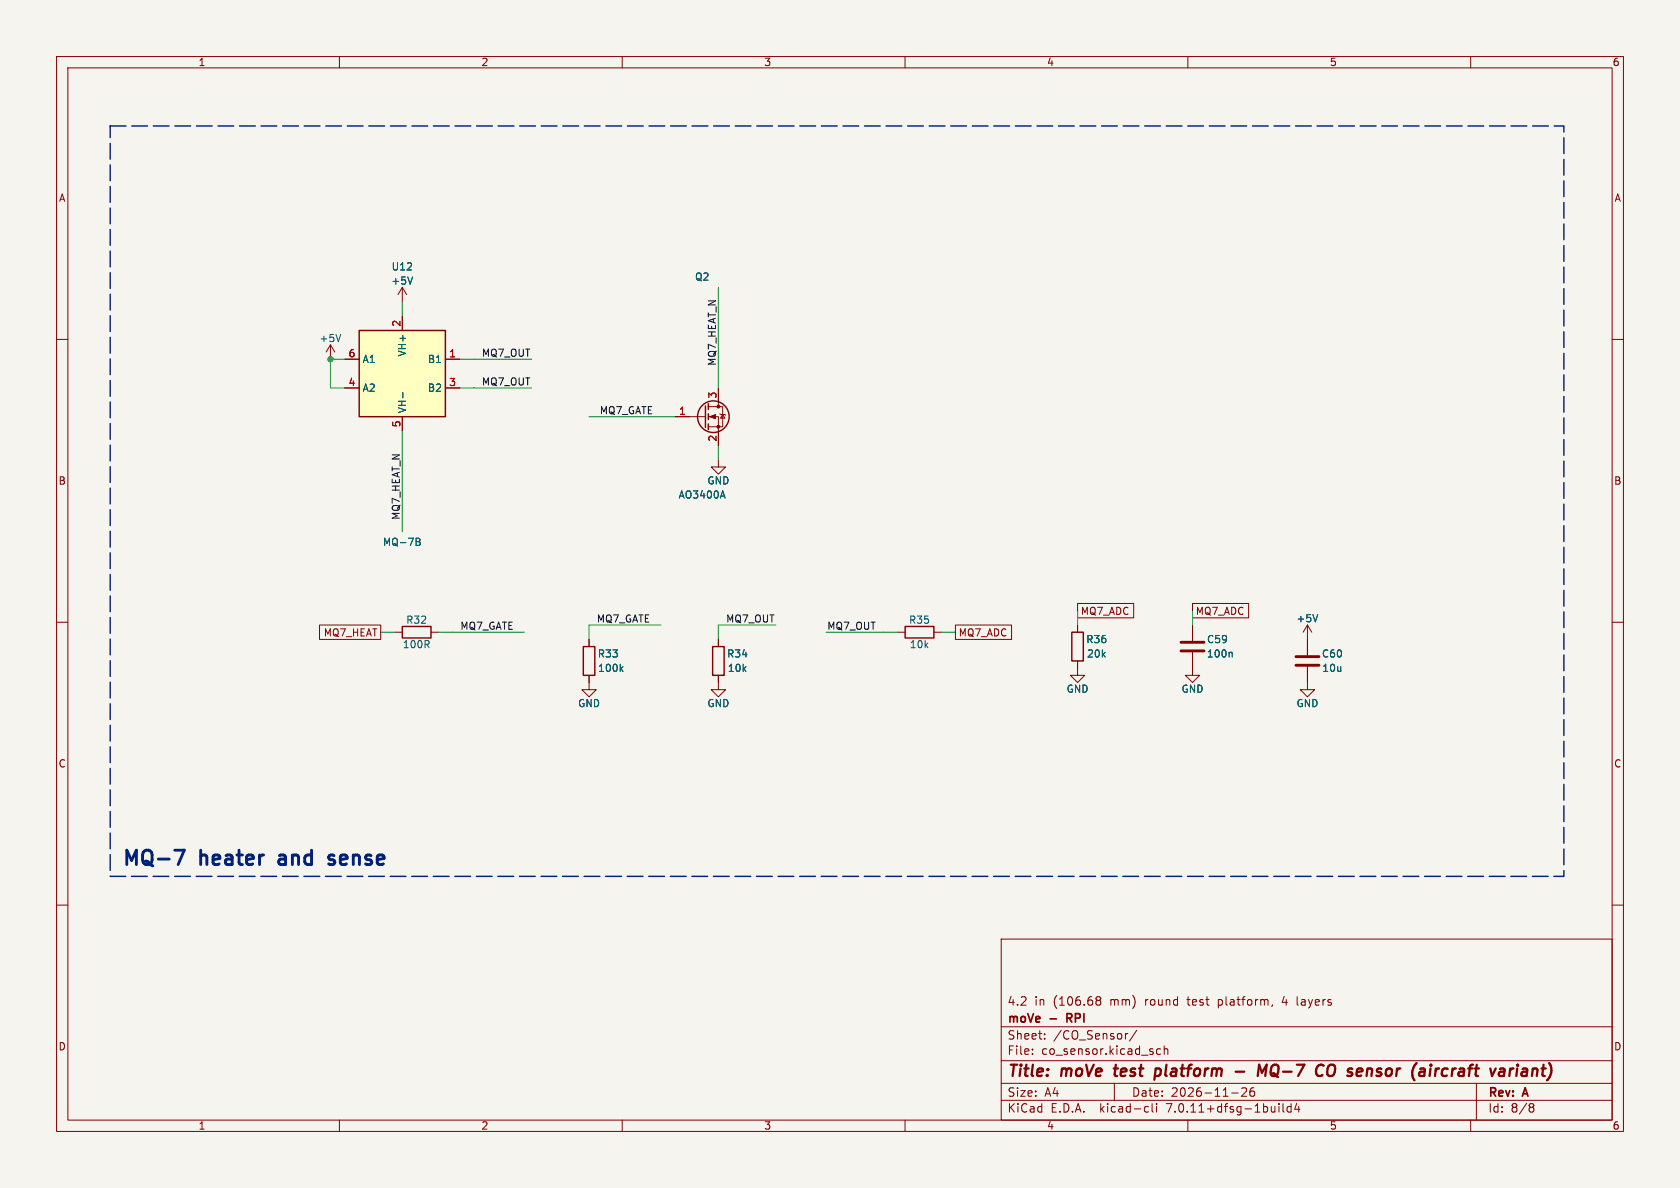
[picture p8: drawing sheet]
(kicad_sch
 (version 20230121)
 (generator eeschema)
 (paper "A4")
 (title_block
  (title "moVe test platform - MQ-7 CO sensor (aircraft variant)")
  (date "2026-11-26")
  (rev "A")
  (company "moVe - RPI")
  (comment 1 "4.2 in (106.68 mm) round test platform, 4 layers"))
 (lib_symbols
  (symbol "Device:C"
   (pin_numbers hide)
   (pin_names
    (offset 0.254)) (in_bom yes) (on_board yes)
   (property "Reference" "C" (at 0.635 2.54 0) (effects (font (size 1.27 1.27)) (justify left)))
   (property "Value" "C" (at 0.635 -2.54 0) (effects (font (size 1.27 1.27)) (justify left)))
   (property "Footprint" "" (at 0.9652 -3.81 0) (effects (font (size 1.27 1.27)) hide))
   (property "Datasheet" "~" (at 0 0 0) (effects (font (size 1.27 1.27)) hide))
   (symbol "C_0_1"
    (polyline (pts (xy -2.032 -0.762) (xy 2.032 -0.762)) (stroke (width 0.508) (type default)) (fill (type none)))
    (polyline (pts (xy -2.032 0.762) (xy 2.032 0.762)) (stroke (width 0.508) (type default)) (fill (type none))))
   (symbol "C_1_1"
    (pin passive line (at 0 3.81 270) (length 2.794) (name "~" (effects (font (size 1.27 1.27)))) (number "1" (effects (font (size 1.27 1.27)))))
    (pin passive line (at 0 -3.81 90) (length 2.794) (name "~" (effects (font (size 1.27 1.27)))) (number "2" (effects (font (size 1.27 1.27)))))))
  (symbol "Device:R"
   (pin_numbers hide)
   (pin_names
    (offset 0)) (in_bom yes) (on_board yes)
   (property "Reference" "R" (at 2.032 0 90) (effects (font (size 1.27 1.27))))
   (property "Value" "R" (at 0 0 90) (effects (font (size 1.27 1.27))))
   (property "Footprint" "" (at -1.778 0 90) (effects (font (size 1.27 1.27)) hide))
   (property "Datasheet" "~" (at 0 0 0) (effects (font (size 1.27 1.27)) hide))
   (symbol "R_0_1"
    (rectangle (start -1.016 -2.54) (end 1.016 2.54) (stroke (width 0.254) (type default)) (fill (type none))))
   (symbol "R_1_1"
    (pin passive line (at 0 3.81 270) (length 1.27) (name "~" (effects (font (size 1.27 1.27)))) (number "1" (effects (font (size 1.27 1.27)))))
    (pin passive line (at 0 -3.81 90) (length 1.27) (name "~" (effects (font (size 1.27 1.27)))) (number "2" (effects (font (size 1.27 1.27)))))))
  (symbol "Sensor_Gas:MQ-6" (in_bom yes) (on_board yes)
   (property "Reference" "U" (at -6.35 8.89 0) (effects (font (size 1.27 1.27))))
   (property "Value" "MQ-6" (at 3.81 8.89 0) (effects (font (size 1.27 1.27))))
   (property "Footprint" "Sensor:MQ-6" (at 1.27 -11.43 0) (effects (font (size 1.27 1.27)) hide))
   (property "Datasheet" "https://www.winsen-sensor.com/d/files/semiconductor/mq-6.pdf" (at 0 6.35 0) (effects (font (size 1.27 1.27)) hide))
   (symbol "MQ-6_0_1"
    (rectangle (start -7.62 7.62) (end 7.62 -7.62) (stroke (width 0.254) (type default)) (fill (type background))))
   (symbol "MQ-6_1_1"
    (pin passive line (at 10.16 2.54 180) (length 2.54) (name "B1" (effects (font (size 1.27 1.27)))) (number "1" (effects (font (size 1.27 1.27)))))
    (pin power_in line (at 0 10.16 270) (length 2.54) (name "VH+" (effects (font (size 1.27 1.27)))) (number "2" (effects (font (size 1.27 1.27)))))
    (pin passive line (at 10.16 -2.54 180) (length 2.54) (name "B2" (effects (font (size 1.27 1.27)))) (number "3" (effects (font (size 1.27 1.27)))))
    (pin passive line (at -10.16 -2.54 0) (length 2.54) (name "A2" (effects (font (size 1.27 1.27)))) (number "4" (effects (font (size 1.27 1.27)))))
    (pin power_in line (at 0 -10.16 90) (length 2.54) (name "VH-" (effects (font (size 1.27 1.27)))) (number "5" (effects (font (size 1.27 1.27)))))
    (pin passive line (at -10.16 2.54 0) (length 2.54) (name "A1" (effects (font (size 1.27 1.27)))) (number "6" (effects (font (size 1.27 1.27)))))))
  (symbol "Transistor_FET:AO3400A"
   (pin_names hide) (in_bom yes) (on_board yes)
   (property "Reference" "Q" (at 5.08 1.905 0) (effects (font (size 1.27 1.27)) (justify left)))
   (property "Value" "AO3400A" (at 5.08 0 0) (effects (font (size 1.27 1.27)) (justify left)))
   (property "Footprint" "Package_TO_SOT_SMD:SOT-23" (at 5.08 -1.905 0) (effects (font (size 1.27 1.27) italic) (justify left) hide))
   (property "Datasheet" "http://www.aosmd.com/pdfs/datasheet/AO3400A.pdf" (at 5.08 -3.81 0) (effects (font (size 1.27 1.27)) (justify left) hide))
   (symbol "AO3400A_0_1"
    (polyline (pts (xy 0.254 0) (xy -2.54 0)) (stroke (width 0) (type default)) (fill (type none)))
    (polyline (pts (xy 0.254 1.905) (xy 0.254 -1.905)) (stroke (width 0.254) (type default)) (fill (type none)))
    (polyline (pts (xy 0.762 -1.27) (xy 0.762 -2.286)) (stroke (width 0.254) (type default)) (fill (type none)))
    (polyline (pts (xy 0.762 0.508) (xy 0.762 -0.508)) (stroke (width 0.254) (type default)) (fill (type none)))
    (polyline (pts (xy 0.762 2.286) (xy 0.762 1.27)) (stroke (width 0.254) (type default)) (fill (type none)))
    (polyline (pts (xy 2.54 2.54) (xy 2.54 1.778)) (stroke (width 0) (type default)) (fill (type none)))
    (polyline (pts (xy 2.54 -2.54) (xy 2.54 0) (xy 0.762 0)) (stroke (width 0) (type default)) (fill (type none)))
    (polyline (pts (xy 0.762 -1.778) (xy 3.302 -1.778) (xy 3.302 1.778) (xy 0.762 1.778)) (stroke (width 0) (type default)) (fill (type none)))
    (polyline (pts (xy 1.016 0) (xy 2.032 0.381) (xy 2.032 -0.381) (xy 1.016 0)) (stroke (width 0) (type default)) (fill (type outline)))
    (polyline (pts (xy 2.794 0.508) (xy 2.921 0.381) (xy 3.683 0.381) (xy 3.81 0.254)) (stroke (width 0) (type default)) (fill (type none)))
    (polyline (pts (xy 3.302 0.381) (xy 2.921 -0.254) (xy 3.683 -0.254) (xy 3.302 0.381)) (stroke (width 0) (type default)) (fill (type none)))
    (circle (center 1.651 0) (radius 2.794) (stroke (width 0.254) (type default)) (fill (type none)))
    (circle (center 2.54 -1.778) (radius 0.254) (stroke (width 0) (type default)) (fill (type outline)))
    (circle (center 2.54 1.778) (radius 0.254) (stroke (width 0) (type default)) (fill (type outline))))
   (symbol "AO3400A_1_1"
    (pin input line (at -5.08 0 0) (length 2.54) (name "G" (effects (font (size 1.27 1.27)))) (number "1" (effects (font (size 1.27 1.27)))))
    (pin passive line (at 2.54 -5.08 90) (length 2.54) (name "S" (effects (font (size 1.27 1.27)))) (number "2" (effects (font (size 1.27 1.27)))))
    (pin passive line (at 2.54 5.08 270) (length 2.54) (name "D" (effects (font (size 1.27 1.27)))) (number "3" (effects (font (size 1.27 1.27)))))))
  (symbol "power:+5V"
   (power)
   (pin_names
    (offset 0)) (in_bom yes) (on_board yes)
   (property "Reference" "#PWR" (at 0 -3.81 0) (effects (font (size 1.27 1.27)) hide))
   (property "Value" "+5V" (at 0 3.556 0) (effects (font (size 1.27 1.27))))
   (property "Footprint" "" (at 0 0 0) (effects (font (size 1.27 1.27)) hide))
   (property "Datasheet" "" (at 0 0 0) (effects (font (size 1.27 1.27)) hide))
   (symbol "+5V_0_1"
    (polyline (pts (xy -0.762 1.27) (xy 0 2.54)) (stroke (width 0) (type default)) (fill (type none)))
    (polyline (pts (xy 0 0) (xy 0 2.54)) (stroke (width 0) (type default)) (fill (type none)))
    (polyline (pts (xy 0 2.54) (xy 0.762 1.27)) (stroke (width 0) (type default)) (fill (type none))))
   (symbol "+5V_1_1"
    (pin power_in line (at 0 0 90) (length 0) hide (name "+5V" (effects (font (size 1.27 1.27)))) (number "1" (effects (font (size 1.27 1.27)))))))
  (symbol "power:GND"
   (power)
   (pin_names
    (offset 0)) (in_bom yes) (on_board yes)
   (property "Reference" "#PWR" (at 0 -6.35 0) (effects (font (size 1.27 1.27)) hide))
   (property "Value" "GND" (at 0 -3.81 0) (effects (font (size 1.27 1.27))))
   (property "Footprint" "" (at 0 0 0) (effects (font (size 1.27 1.27)) hide))
   (property "Datasheet" "" (at 0 0 0) (effects (font (size 1.27 1.27)) hide))
   (symbol "GND_0_1"
    (polyline (pts (xy 0 0) (xy 0 -1.27) (xy 1.27 -1.27) (xy 0 -2.54) (xy -1.27 -1.27) (xy 0 -1.27)) (stroke (width 0) (type default)) (fill (type none))))
   (symbol "GND_1_1"
    (pin power_in line (at 0 0 270) (length 0) hide (name "GND" (effects (font (size 1.27 1.27)))) (number "1" (effects (font (size 1.27 1.27))))))))
 (rectangle (start 19.48 22.27) (end 276.48 154.918) (stroke (width 0.254) (type dash) (color 0 32 128 1)) (fill (type none)))
 (text "MQ-7 heater and sense" (at 21.48 153.418 0) (effects (font (size 2.54 2.54) (thickness 0.508) bold (color 0 32 128 1)) (justify left bottom)))
 (symbol
  (lib_id "Sensor_Gas:MQ-6") (at 71.12 66.04 0) (unit 1) (in_bom yes) (on_board yes) (dnp no)
  (property "Reference" "U12" (at 71.12 47.15 0) (effects (font (size 1.27 1.27))))
  (property "Value" "MQ-7B" (at 71.12 95.83 0) (effects (font (size 1.27 1.27))))
  (property "Footprint" "Sensor:MQ-6" (at 71.12 66.04 0) (effects (font (size 1.27 1.27)) hide))
  (property "Datasheet" "" (at 71.12 66.04 0) (effects (font (size 1.27 1.27)) hide))
  (property "MPN" "Winsen MQ-7B (aircraft build only)" (at 71.12 66.04 0) (effects (font (size 1.27 1.27)) hide)) (pin "1") (pin "2") (pin "3") (pin "4") (pin "5") (pin "6"))
 (wire (pts (xy 81.28 63.5) (xy 83.82 63.5)) (stroke (width 0) (type default)))
 (wire (pts (xy 83.82 63.5) (xy 93.98 63.5)) (stroke (width 0) (type default)))
 (label "MQ7_OUT" (at 85.09 63.5 0) (fields_autoplaced) (effects (font (size 1.27 1.27)) (justify left bottom)))
 (wire (pts (xy 81.28 68.58) (xy 83.82 68.58)) (stroke (width 0) (type default)))
 (wire (pts (xy 83.82 68.58) (xy 93.98 68.58)) (stroke (width 0) (type default)))
 (label "MQ7_OUT" (at 85.09 68.58 0) (fields_autoplaced) (effects (font (size 1.27 1.27)) (justify left bottom)))
 (wire (pts (xy 71.12 76.2) (xy 71.12 78.74)) (stroke (width 0) (type default)))
 (wire (pts (xy 71.12 78.74) (xy 71.12 93.98)) (stroke (width 0) (type default)))
 (label "MQ7_HEAT_N" (at 71.12 80.01 270) (fields_autoplaced) (effects (font (size 1.27 1.27)) (justify right bottom)))
 (wire (pts (xy 71.12 55.88) (xy 71.12 53.34)) (stroke (width 0) (type default)))
 (symbol
  (lib_id "power:+5V") (at 71.12 53.34 0) (unit 1) (in_bom no) (on_board no) (dnp no)
  (property "Reference" "#PWR0222" (at 71.12 53.34 0) (effects (font (size 1.27 1.27)) hide))
  (property "Value" "+5V" (at 71.12 49.65 0) (effects (font (size 1.27 1.27))))
  (property "Footprint" "" (at 71.12 53.34 0) (effects (font (size 1.27 1.27)) hide))
  (property "Datasheet" "" (at 71.12 53.34 0) (effects (font (size 1.27 1.27)) hide)) (pin "1"))
 (wire (pts (xy 60.96 63.5) (xy 58.42 63.5)) (stroke (width 0) (type default)))
 (wire (pts (xy 60.96 68.58) (xy 58.42 68.58)) (stroke (width 0) (type default)))
 (wire (pts (xy 58.42 63.5) (xy 58.42 68.58)) (stroke (width 0) (type default)))
 (junction (at 58.42 63.5)
  (diameter 0) (color 0 0 0 0))
 (symbol
  (lib_id "power:+5V") (at 58.42 63.5 0) (unit 1) (in_bom no) (on_board no) (dnp no)
  (property "Reference" "#PWR0223" (at 58.42 63.5 0) (effects (font (size 1.27 1.27)) hide))
  (property "Value" "+5V" (at 58.42 59.81 0) (effects (font (size 1.27 1.27))))
  (property "Footprint" "" (at 58.42 63.5 0) (effects (font (size 1.27 1.27)) hide))
  (property "Datasheet" "" (at 58.42 63.5 0) (effects (font (size 1.27 1.27)) hide)) (pin "1"))
 (symbol
  (lib_id "Transistor_FET:AO3400A") (at 124.46 73.66 0) (unit 1) (in_bom yes) (on_board yes) (dnp no)
  (property "Reference" "Q2" (at 124.143 48.95 0) (effects (font (size 1.27 1.27))))
  (property "Value" "AO3400A" (at 124.143 87.47 0) (effects (font (size 1.27 1.27))))
  (property "Footprint" "Package_TO_SOT_SMD:SOT-23" (at 124.46 73.66 0) (effects (font (size 1.27 1.27)) hide))
  (property "Datasheet" "" (at 124.46 73.66 0) (effects (font (size 1.27 1.27)) hide))
  (property "MPN" "AO3400A" (at 124.46 73.66 0) (effects (font (size 1.27 1.27)) hide)) (pin "1") (pin "2") (pin "3"))
 (wire (pts (xy 119.38 73.66) (xy 116.84 73.66)) (stroke (width 0) (type default)))
 (wire (pts (xy 116.84 73.66) (xy 104.14 73.66)) (stroke (width 0) (type default)))
 (label "MQ7_GATE" (at 115.57 73.66 180) (fields_autoplaced) (effects (font (size 1.27 1.27)) (justify right bottom)))
 (wire (pts (xy 127 68.58) (xy 127 66.04)) (stroke (width 0) (type default)))
 (wire (pts (xy 127 66.04) (xy 127 50.8)) (stroke (width 0) (type default)))
 (label "MQ7_HEAT_N" (at 127 64.77 90) (fields_autoplaced) (effects (font (size 1.27 1.27)) (justify left bottom)))
 (wire (pts (xy 127 78.74) (xy 127 81.28)) (stroke (width 0) (type default)))
 (symbol
  (lib_id "power:GND") (at 127 81.28 0) (unit 1) (in_bom no) (on_board no) (dnp no)
  (property "Reference" "#PWR0224" (at 127 81.28 0) (effects (font (size 1.27 1.27)) hide))
  (property "Value" "GND" (at 127 84.97 0) (effects (font (size 1.27 1.27))))
  (property "Footprint" "" (at 127 81.28 0) (effects (font (size 1.27 1.27)) hide))
  (property "Datasheet" "" (at 127 81.28 0) (effects (font (size 1.27 1.27)) hide)) (pin "1"))
 (symbol
  (lib_id "Device:R") (at 73.66 111.76 90) (unit 1) (in_bom yes) (on_board yes) (dnp no)
  (property "Reference" "R32" (at 73.66 109.594 90) (effects (font (size 1.27 1.27))))
  (property "Value" "100R" (at 73.66 113.926 90) (effects (font (size 1.27 1.27))))
  (property "Footprint" "Resistor_SMD:R_0603_1608Metric" (at 73.66 111.76 0) (effects (font (size 1.27 1.27)) hide))
  (property "Datasheet" "" (at 73.66 111.76 0) (effects (font (size 1.27 1.27)) hide)) (pin "1") (pin "2"))
 (wire (pts (xy 69.85 111.76) (xy 67.31 111.76)) (stroke (width 0) (type default)))
 (global_label "MQ7_HEAT"
  (shape passive) (at 67.31 111.76 180) (fields_autoplaced) (effects (font (size 1.27 1.27)) (justify right))
  (property "Intersheetrefs" "${INTERSHEET_REFS}" (at 67.31 111.76 0) (effects (font (size 1.27 1.27)) hide)))
 (wire (pts (xy 77.47 111.76) (xy 80.01 111.76)) (stroke (width 0) (type default)))
 (wire (pts (xy 80.01 111.76) (xy 92.71 111.76)) (stroke (width 0) (type default)))
 (label "MQ7_GATE" (at 81.28 111.76 0) (fields_autoplaced) (effects (font (size 1.27 1.27)) (justify left bottom)))
 (symbol
  (lib_id "Device:R") (at 104.14 116.84 0) (unit 1) (in_bom yes) (on_board yes) (dnp no)
  (property "Reference" "R33" (at 107.531 115.57 0) (effects (font (size 1.27 1.27))))
  (property "Value" "100k" (at 108.056 118.11 0) (effects (font (size 1.27 1.27))))
  (property "Footprint" "Resistor_SMD:R_0603_1608Metric" (at 104.14 116.84 0) (effects (font (size 1.27 1.27)) hide))
  (property "Datasheet" "" (at 104.14 116.84 0) (effects (font (size 1.27 1.27)) hide)) (pin "1") (pin "2"))
 (wire (pts (xy 104.14 113.03) (xy 104.14 110.49)) (stroke (width 0) (type default)))
 (wire (pts (xy 104.14 110.49) (xy 116.84 110.49)) (stroke (width 0) (type default)))
 (label "MQ7_GATE" (at 105.41 110.49 0) (fields_autoplaced) (effects (font (size 1.27 1.27)) (justify left bottom)))
 (symbol
  (lib_id "power:GND") (at 104.14 120.65 0) (unit 1) (in_bom no) (on_board no) (dnp no)
  (property "Reference" "#PWR0225" (at 104.14 120.65 0) (effects (font (size 1.27 1.27)) hide))
  (property "Value" "GND" (at 104.14 124.34 0) (effects (font (size 1.27 1.27))))
  (property "Footprint" "" (at 104.14 120.65 0) (effects (font (size 1.27 1.27)) hide))
  (property "Datasheet" "" (at 104.14 120.65 0) (effects (font (size 1.27 1.27)) hide)) (pin "1"))
 (symbol
  (lib_id "Device:R") (at 127 116.84 0) (unit 1) (in_bom yes) (on_board yes) (dnp no)
  (property "Reference" "R34" (at 130.391 115.57 0) (effects (font (size 1.27 1.27))))
  (property "Value" "10k" (at 130.391 118.11 0) (effects (font (size 1.27 1.27))))
  (property "Footprint" "Resistor_SMD:R_0603_1608Metric" (at 127 116.84 0) (effects (font (size 1.27 1.27)) hide))
  (property "Datasheet" "" (at 127 116.84 0) (effects (font (size 1.27 1.27)) hide)) (pin "1") (pin "2"))
 (wire (pts (xy 127 113.03) (xy 127 110.49)) (stroke (width 0) (type default)))
 (wire (pts (xy 127 110.49) (xy 137.16 110.49)) (stroke (width 0) (type default)))
 (label "MQ7_OUT" (at 128.27 110.49 0) (fields_autoplaced) (effects (font (size 1.27 1.27)) (justify left bottom)))
 (symbol
  (lib_id "power:GND") (at 127 120.65 0) (unit 1) (in_bom no) (on_board no) (dnp no)
  (property "Reference" "#PWR0226" (at 127 120.65 0) (effects (font (size 1.27 1.27)) hide))
  (property "Value" "GND" (at 127 124.34 0) (effects (font (size 1.27 1.27))))
  (property "Footprint" "" (at 127 120.65 0) (effects (font (size 1.27 1.27)) hide))
  (property "Datasheet" "" (at 127 120.65 0) (effects (font (size 1.27 1.27)) hide)) (pin "1"))
 (symbol
  (lib_id "Device:R") (at 162.56 111.76 90) (unit 1) (in_bom yes) (on_board yes) (dnp no)
  (property "Reference" "R35" (at 162.56 109.594 90) (effects (font (size 1.27 1.27))))
  (property "Value" "10k" (at 162.56 113.926 90) (effects (font (size 1.27 1.27))))
  (property "Footprint" "Resistor_SMD:R_0603_1608Metric" (at 162.56 111.76 0) (effects (font (size 1.27 1.27)) hide))
  (property "Datasheet" "" (at 162.56 111.76 0) (effects (font (size 1.27 1.27)) hide)) (pin "1") (pin "2"))
 (wire (pts (xy 158.75 111.76) (xy 156.21 111.76)) (stroke (width 0) (type default)))
 (wire (pts (xy 156.21 111.76) (xy 146.05 111.76)) (stroke (width 0) (type default)))
 (label "MQ7_OUT" (at 154.94 111.76 180) (fields_autoplaced) (effects (font (size 1.27 1.27)) (justify right bottom)))
 (wire (pts (xy 166.37 111.76) (xy 168.91 111.76)) (stroke (width 0) (type default)))
 (global_label "MQ7_ADC"
  (shape passive) (at 168.91 111.76 0) (fields_autoplaced) (effects (font (size 1.27 1.27)) (justify left))
  (property "Intersheetrefs" "${INTERSHEET_REFS}" (at 168.91 111.76 0) (effects (font (size 1.27 1.27)) hide)))
 (symbol
  (lib_id "Device:R") (at 190.5 114.3 0) (unit 1) (in_bom yes) (on_board yes) (dnp no)
  (property "Reference" "R36" (at 193.891 113.03 0) (effects (font (size 1.27 1.27))))
  (property "Value" "20k" (at 193.891 115.57 0) (effects (font (size 1.27 1.27))))
  (property "Footprint" "Resistor_SMD:R_0603_1608Metric" (at 190.5 114.3 0) (effects (font (size 1.27 1.27)) hide))
  (property "Datasheet" "" (at 190.5 114.3 0) (effects (font (size 1.27 1.27)) hide)) (pin "1") (pin "2"))
 (wire (pts (xy 190.5 110.49) (xy 190.5 107.95)) (stroke (width 0) (type default)))
 (global_label "MQ7_ADC"
  (shape passive) (at 190.5 107.95 0) (fields_autoplaced) (effects (font (size 1.27 1.27)) (justify left))
  (property "Intersheetrefs" "${INTERSHEET_REFS}" (at 190.5 107.95 0) (effects (font (size 1.27 1.27)) hide)))
 (symbol
  (lib_id "power:GND") (at 190.5 118.11 0) (unit 1) (in_bom no) (on_board no) (dnp no)
  (property "Reference" "#PWR0227" (at 190.5 118.11 0) (effects (font (size 1.27 1.27)) hide))
  (property "Value" "GND" (at 190.5 121.8 0) (effects (font (size 1.27 1.27))))
  (property "Footprint" "" (at 190.5 118.11 0) (effects (font (size 1.27 1.27)) hide))
  (property "Datasheet" "" (at 190.5 118.11 0) (effects (font (size 1.27 1.27)) hide)) (pin "1"))
 (symbol
  (lib_id "Device:C") (at 210.82 114.3 0) (unit 1) (in_bom yes) (on_board yes) (dnp no)
  (property "Reference" "C59" (at 215.227 113.03 0) (effects (font (size 1.27 1.27))))
  (property "Value" "100n" (at 215.752 115.57 0) (effects (font (size 1.27 1.27))))
  (property "Footprint" "Capacitor_SMD:C_0603_1608Metric" (at 210.82 114.3 0) (effects (font (size 1.27 1.27)) hide))
  (property "Datasheet" "" (at 210.82 114.3 0) (effects (font (size 1.27 1.27)) hide)) (pin "1") (pin "2"))
 (wire (pts (xy 210.82 110.49) (xy 210.82 107.95)) (stroke (width 0) (type default)))
 (global_label "MQ7_ADC"
  (shape passive) (at 210.82 107.95 0) (fields_autoplaced) (effects (font (size 1.27 1.27)) (justify left))
  (property "Intersheetrefs" "${INTERSHEET_REFS}" (at 210.82 107.95 0) (effects (font (size 1.27 1.27)) hide)))
 (symbol
  (lib_id "power:GND") (at 210.82 118.11 0) (unit 1) (in_bom no) (on_board no) (dnp no)
  (property "Reference" "#PWR0228" (at 210.82 118.11 0) (effects (font (size 1.27 1.27)) hide))
  (property "Value" "GND" (at 210.82 121.8 0) (effects (font (size 1.27 1.27))))
  (property "Footprint" "" (at 210.82 118.11 0) (effects (font (size 1.27 1.27)) hide))
  (property "Datasheet" "" (at 210.82 118.11 0) (effects (font (size 1.27 1.27)) hide)) (pin "1"))
 (symbol
  (lib_id "Device:C") (at 231.14 116.84 0) (unit 1) (in_bom yes) (on_board yes) (dnp no)
  (property "Reference" "C60" (at 235.547 115.57 0) (effects (font (size 1.27 1.27))))
  (property "Value" "10u" (at 235.547 118.11 0) (effects (font (size 1.27 1.27))))
  (property "Footprint" "Capacitor_SMD:C_0805_2012Metric" (at 231.14 116.84 0) (effects (font (size 1.27 1.27)) hide))
  (property "Datasheet" "" (at 231.14 116.84 0) (effects (font (size 1.27 1.27)) hide)) (pin "1") (pin "2"))
 (symbol
  (lib_id "power:+5V") (at 231.14 113.03 0) (unit 1) (in_bom no) (on_board no) (dnp no)
  (property "Reference" "#PWR0229" (at 231.14 113.03 0) (effects (font (size 1.27 1.27)) hide))
  (property "Value" "+5V" (at 231.14 109.34 0) (effects (font (size 1.27 1.27))))
  (property "Footprint" "" (at 231.14 113.03 0) (effects (font (size 1.27 1.27)) hide))
  (property "Datasheet" "" (at 231.14 113.03 0) (effects (font (size 1.27 1.27)) hide)) (pin "1"))
 (symbol
  (lib_id "power:GND") (at 231.14 120.65 0) (unit 1) (in_bom no) (on_board no) (dnp no)
  (property "Reference" "#PWR0230" (at 231.14 120.65 0) (effects (font (size 1.27 1.27)) hide))
  (property "Value" "GND" (at 231.14 124.34 0) (effects (font (size 1.27 1.27))))
  (property "Footprint" "" (at 231.14 120.65 0) (effects (font (size 1.27 1.27)) hide))
  (property "Datasheet" "" (at 231.14 120.65 0) (effects (font (size 1.27 1.27)) hide)) (pin "1")))
